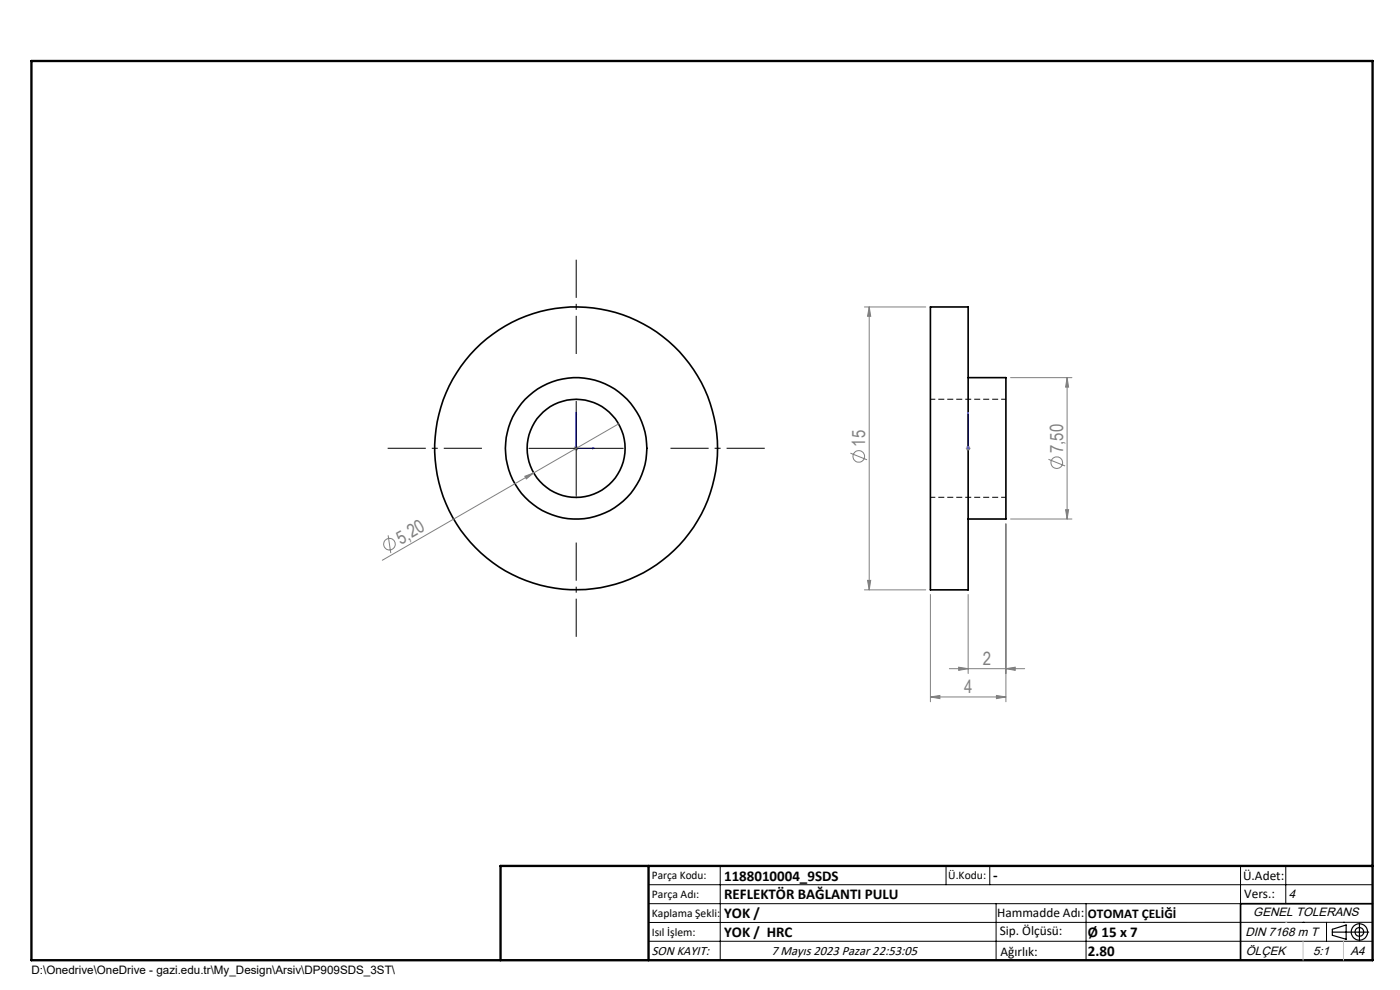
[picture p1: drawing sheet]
<svg xmlns="http://www.w3.org/2000/svg" width="297mm" height="210mm" viewBox="0 0 297 210" stroke-linecap="round" stroke-linejoin="round" font-family="sans-serif">
<g fill="none" stroke="#000" stroke-width=".35">
<path d="M197.4 65.1h8v60h-8zM205.4 80.1h8v30h-8M291.2 191.7h-28v12"/>
<circle cx="122.2" cy="95.1" r="10.4"/>
<circle cx="122.2" cy="95.1" r="30"/>
<circle cx="122.2" cy="95.1" r="15"/>
</g>
<path d="M213.4 84.7h-16M197.4 105.5h16" fill="none" stroke="#000" stroke-width=".21" stroke-dasharray="1.3 .6" stroke-dashoffset=".3" stroke-linecap="butt"/>
<g fill="none" stroke="#808080" stroke-width=".21">
<path d="M183.4 65.1h13M184.4 65.1l.3 2h-.7zM184.4 65.1v60M121.7 95.1h1M121.8 94.7l.8 .8M122.2 94.6v1M122.6 94.7l-.8 .8M131.2 89.9l-18 10.4M180.4 96.1l3.5 1.4M204.9 95.1h1M205 94.7l.7 .8M205.4 94.6v1"/>
<path d="M205.7 94.7l-.7 .8M214.4 80.1h13M222.4 97.4l3.6 1.4M226.4 80.1l.3 2h-.6zM226.4 80.1v30M82.3 113.6l.6 3.7M111.3 101l1.9-.7-1.5 1.3zM113.2 100.3l-32.1 18.5M213.4 111.1v37.8M214.4 110.1h13M226.1 108.1h.6l-.3 2zM183.4 125.1h13"/>
<path d="M184 123.1h.7l-.3 2zM197.4 126.1v22.8M205.4 126.1v16.8M197.4 147.8l2-.3v.7zM197.4 147.8h16M201.4 141.8h16M203.4 141.5l2 .3-2 .4zM211.4 147.5l2 .3-2 .4zM213.4 141.8l2-.3v.7z"/>
<circle cx="182.2" cy="96.8" r="1.24"/>
<circle cx="224.2" cy="98.1" r="1.24"/>
<circle cx="82.6" cy="115.4" r="1.23"/>
</g>
<g fill="none" stroke="#000" stroke-width=".25">
<path d="M282.6 197.7h7.8M282.6 197.1l3-.9v3l-3-.8zM288.4 195.8v3.8M106.2 203.7h185"/>
<circle cx="288.4" cy="197.7" r="1.74"/>
<circle cx="288.4" cy="197.7" r=".93"/>
</g>
<path d="M122.2 87.4l.1 .4h-.2zM122.2 87.4v7.7h3.9M125.7 95l.4 .1-.4 .1zM205.4 95v.2zM205.4 87.4v.4v-.4M205.4 95.1h.1M205.4 87.4v7.7" fill="none" stroke="#00f" stroke-width=".21"/>
<path d="M122.2 75.1v-20M102.2 95.1h-20M142.2 95.1h20M122.2 115.1v20" fill="none" stroke="#000" stroke-width=".21" stroke-dasharray="15.2 1.3 1.3 1.3" stroke-dashoffset="7.1" stroke-linecap="butt"/>
<g fill="none" stroke="#000" stroke-width=".21">
<path d="M112.2 95.1h20M122.2 85.1v20M137.6 187.7h153.6M137.6 191.7h153.6M137.6 199.7h153.6M152.8 183.7v20M200.7 183.7v4M210 183.7v4M211.3 191.7v12M230.4 191.7v12M263.2 183.7v20M272.8 183.7v8"/>
<path d="M276.4 195.6h.1M281.4 195.6v4.1M285 195.6h.1M291.2 195.6l-153.6 .1"/>
</g>
<path d="M6.7 12.9h284.5v190.8h-284.5zM137.6 183.7v20M291.2 183.7h-185v20" fill="none" stroke="#000" stroke-width=".5"/>
<path d="M276.4 199.7v4M285 199.7v4" fill="none" stroke="#c0c0c0" stroke-width=".21"/>
<path d="M272.8 195.6h.1" fill="none" stroke="#c0c0c0" stroke-width=".25"/>
<g fill="#00f">
<path d="M125.7 95l.4 .1-.4 .1zM122.2 87.4l.1 .4h-.2z"/>
<path d="M205.4 95v.2zM205.4 87.4v.4z"/>
</g>
<g fill="#808080">
<path d="M111.3 101l1.9-.7-1.5 1.3z"/>
<path d="M213.4 141.8l2-.3v.7zM203.4 141.5l2 .3-2 .4zM211.4 147.5l2 .3-2 .4zM197.4 147.8l2-.3v.7z"/>
<path d="M226.1 108.1h.6l-.3 2zM226.4 80.1l.3 2h-.6z"/>
<path d="M184.4 65.1l.3 2h-.7zM184 123.1h.7l-.3 2z"/>
</g>
<g font-size="3.9" fill="#808080">
<text x="183.5" y="94.8" transform="rotate(-90 183.5 94.8)">15</text>
<text x="225.5" y="96.1" transform="rotate(-90 225.5 96.1)">7,50</text>
<text x="85.1" y="115.6" transform="rotate(-30 85.1 115.6)">5,20</text>
<text x="208.5" y="141">2</text>
<text x="204.5" y="147">4</text>
</g>
<g font-size="3.2">
<text x="153.6" y="186.8">1188010004_9SDS</text>
<text x="153.6" y="190.8">REFLEKTÖR BAĞLANTI PULU</text>
<text x="210.7" y="186.6">-</text>
<text x="153.6" y="194.8">YOK /</text>
<text x="153.6" y="198.8">YOK / HRC</text>
<text x="230.8" y="198.7">Ø 15 x 7</text>
<text x="230.8" y="202.8">2.80</text>
</g>
<g font-size="2.8">
<text x="263.7" y="186.7">Ü.Adet:</text>
<text x="263.9" y="190.5">Vers.:</text>
<text x="211.5" y="194.5">Hammadde Adı:</text>
<text x="230.8" y="194.7">OTOMAT ÇELİĞİ</text>
<text x="138.3" y="202.6">SON KAYIT:</text>
<text x="163.7" y="202.6">7 Mayıs 2023 Pazar 22:53:05</text>
<text x="212.1" y="198.4">Sip. Ölçüsü:</text>
<text x="212.2" y="202.7">Ağırlık:</text>
</g>
<g font-size="2.6">
<text x="273.4" y="190.4">4</text>
<text x="265.9" y="194.4">GENEL TOLERANS</text>
<text x="264.2" y="198.5">DIN 7168 m T</text>
<text x="264.3" y="202.6">ÖLÇEK</text>
<text x="278.5" y="202.6">5:1</text>
<text x="286.5" y="202.6">A4</text>
</g>
<g font-size="2.5">
<text x="138.3" y="186.4">Parça Kodu:</text>
<text x="138.3" y="190.5">Parça Adı:</text>
<text x="201.2" y="186.5">Ü.Kodu:</text>
<text x="138.3" y="194.5">Kaplama Şekli:</text>
<text x="138.3" y="198.6">Isıl İşlem:</text>
<text x="6.7" y="206.7">D:\Onedrive\OneDrive - gazi.edu.tr\My_Design\Arsiv\DP909SDS_3ST\</text>
</g>
</svg>
